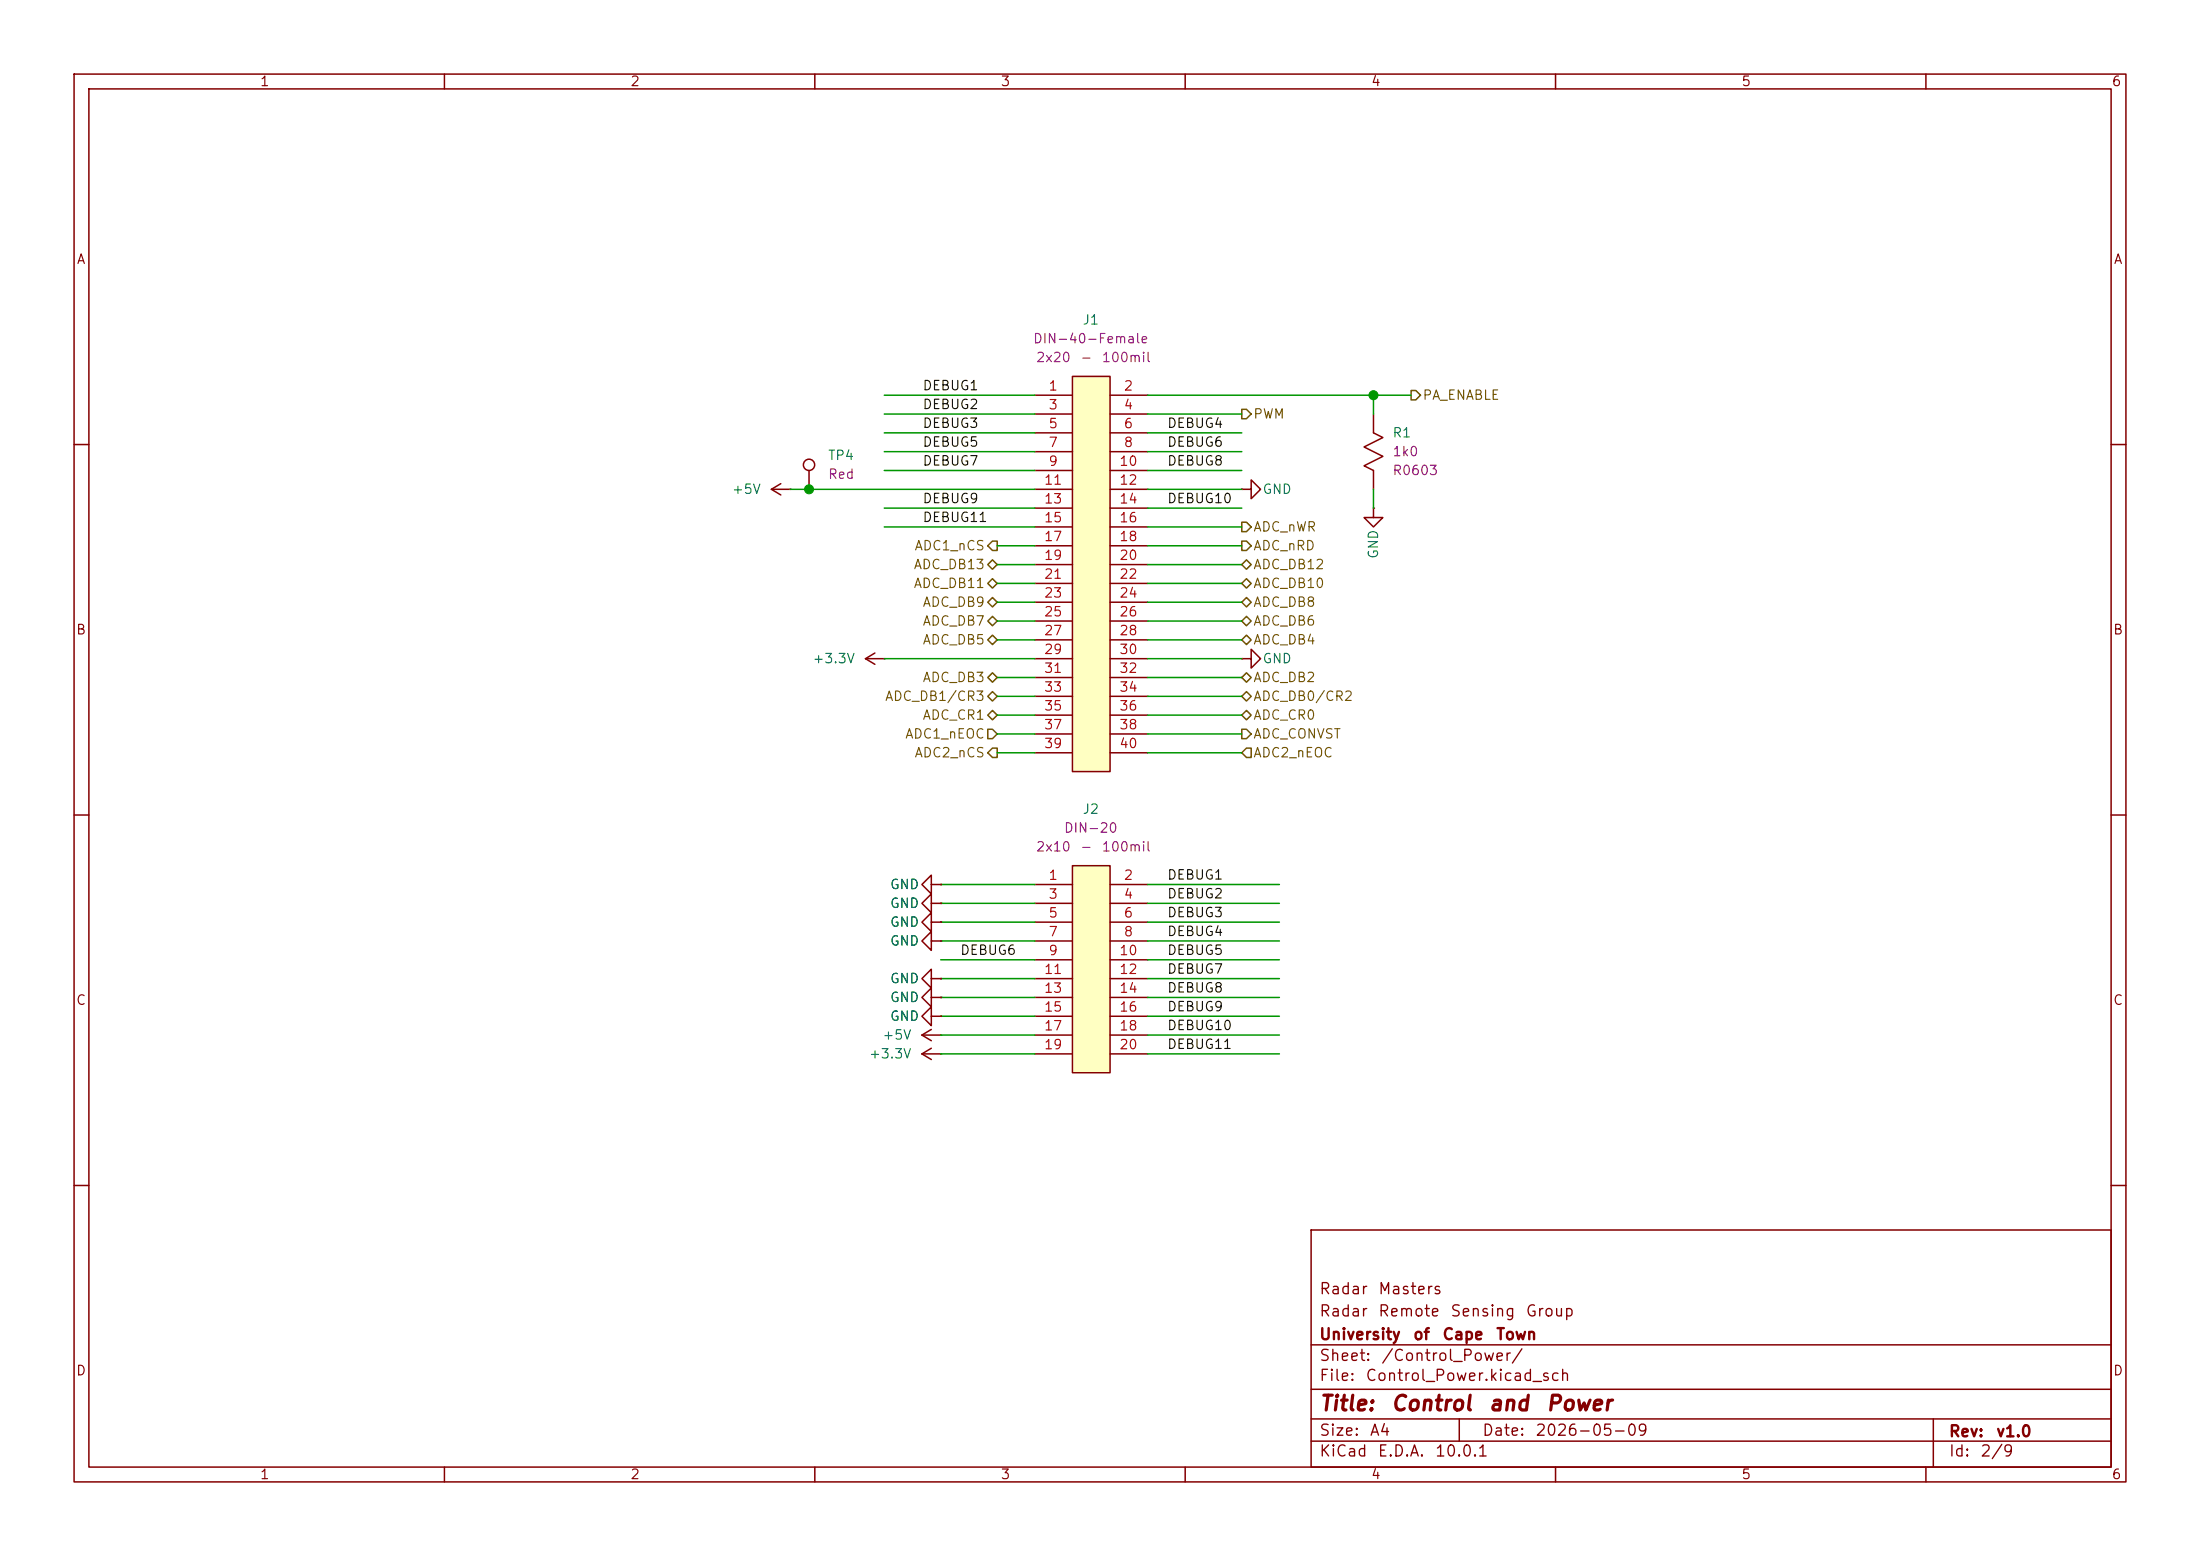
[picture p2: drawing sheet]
<svg xmlns="http://www.w3.org/2000/svg" width="297mm" height="210mm" viewBox="0 0 297 210" stroke-linecap="round" stroke-linejoin="round" font-family="sans-serif">
<g fill="none" stroke="#840000" stroke-width=".2">
<path d="M10 10h277v190h-277zM12 12h273v186h-273zM60 10v2M110 10v2M160 10v2M210 10v2M260 10v2M10 60h2M104.1 66l1.3 .8M104.1 66h2.6M105.4 65.3l-1.3 .7M106.7 66h.1"/>
<path d="M109.2 63.5v2.5M167.6 66h1.3v-1.2l1.3 1.2-1.3 1.3v-1.3M167.6 66h.1M285 60h2M167.6 88.9h1.3v-1.3l1.3 1.3-1.3 1.3v-1.3M167.6 88.9h.1M10 110h2M285 110h2M124.5 139.7l1.2 .8M124.5 139.7h2.5M125.7 121.9v1.3l-1.2-1.3 1.2-1.2v1.2h1.3M125.7 137.2v1.2l-1.2-1.2 1.2-1.3v1.3h1.3"/>
<path d="M125.7 124.5v1.2l-1.2-1.2 1.2-1.3v1.3h1.3M125.7 132.1v1.3l-1.2-1.3 1.2-1.3v1.3h1.3M125.7 134.6v1.3l-1.2-1.3 1.2-1.2v1.2h1.3M125.7 138.9l-1.2 .8M127 139.7h.1M127 121.9h.1M127 137.2h.1M127 124.5h.1M127 132.1h.1M127 134.6h.1M124.5 142.2l1.2 .8M124.5 142.2h2.5"/>
<path d="M125.7 141.5l-1.2 .7M127 142.2h.1M10 160h2M177 166h108v32h-108zM285 160h2M60 198v2M110 198v2M160 198v2M177 194.5h108M177 191.5h108M177 187.5h108M177 181.5h108"/>
<path d="M197 191.5v3M210 198v2M260 198v2M261 191.5v6.5"/>
<circle cx="109.2" cy="62.7" r=".76"/>
</g>
<path d="M144.8 50.8h5.1v53.3h-5.1z" fill="#ffffc2"/>
<g fill="none" stroke="#840000" stroke-width=".2">
<path d="M139.7 53.3h5.1M139.7 55.9h5.1M139.7 58.4h5.1M144.8 50.8h5.1v53.3h-5.1zM149.9 53.3h5M149.9 55.9h5M149.9 58.4h5M185.4 55.9v2.5l1.3 .7-2.6 1.2 2.6 1.3-2.6 1.3 1.3 .6v2.5M139.7 61h5.1M139.7 63.5h5.1M139.7 66h5.1M139.7 68.6h5.1"/>
<path d="M139.7 71.1h5.1M139.7 73.7h5.1M139.7 76.2h5.1M139.7 78.7h5.1M149.9 61h5M149.9 63.5h5M149.9 66h5M149.9 68.6h5M149.9 71.1h5M149.9 73.7h5M149.9 76.2h5M149.9 78.7h5"/>
<path d="M139.7 81.3h5.1M139.7 83.8h5.1M139.7 86.4h5.1M139.7 88.9h5.1M139.7 91.4h5.1M139.7 94h5.1M139.7 96.5h5.1M139.7 99.1h5.1M149.9 81.3h5M149.9 83.8h5M149.9 86.4h5M149.9 88.9h5"/>
<path d="M149.9 91.4h5M149.9 94h5M149.9 96.5h5M149.9 99.1h5M139.7 101.6h5.1M149.9 101.6h5"/>
</g>
<path d="M144.8 116.8h5.1v28h-5.1z" fill="#ffffc2"/>
<g fill="none" stroke="#840000" stroke-width=".2">
<path d="M185.4 68.6v1.3h1.3l-1.3 1.2-1.3-1.2h1.3M185.4 68.6h.1M116.8 88.9l1.3 .8M116.8 88.9h2.6M118.1 88.1l-1.3 .8M119.4 88.9h.1M125.7 119.4v1.3l-1.2-1.3 1.2-1.3v1.3h1.3M127 119.4h.1M139.7 119.4h5.1M144.8 116.8h5.1v28h-5.1zM149.9 119.4h5M125.7 127v1.3l-1.2-1.3 1.2-1.3v1.3h1.3"/>
<path d="M127 127h.1M127 124.5h.1M127 121.9h.1M127 137.2h.1M127 132.1h.1M127 134.6h.1M139.7 121.9h5.1M139.7 124.5h5.1M139.7 127h5.1M139.7 129.5h5.1M139.7 132.1h5.1M139.7 134.6h5.1"/>
<path d="M139.7 137.2h5.1M139.7 139.7h5.1M149.9 121.9h5M149.9 124.5h5M149.9 127h5M149.9 129.5h5M149.9 132.1h5M149.9 134.6h5M149.9 137.2h5M149.9 139.7h5M139.7 142.2h5.1M149.9 142.2h5"/>
</g>
<g fill="none" stroke="#725600" stroke-width=".2">
<path d="M167.6 55.2h.7l.6 .7-.6 .6h-.7zM190.5 52.7h.6l.7 .6-.7 .7h-.6zM133.3 78.7l.7-.6 .6 .6-.6 .7zM133.3 76.2l.7-.6 .6 .6-.6 .6zM134 73h.6v1.3h-.6l-.7-.6zM167.6 76.2l.7-.6 .6 .6-.6 .6zM167.6 78.7l.7-.6 .6 .6-.6 .7zM167.6 70.5h.7l.6 .6-.6 .7h-.7zM167.6 73h.7l.6 .7-.6 .6h-.7zM133.3 83.8l.7-.6 .6 .6-.6 .7zM133.3 81.3l.7-.7 .6 .7-.6 .6zM133.3 86.4l.7-.7 .6 .7-.6 .6z"/>
<path d="M133.3 94l.7-.7 .6 .7-.6 .6zM133.3 96.5l.7-.6 .6 .6-.6 .7zM133.3 98.4h.7l.6 .7-.6 .6h-.7zM134 90.8l.6 .6-.6 .7-.7-.7zM167.6 91.4l.7-.6 .6 .6-.6 .7zM167.6 94l.7-.7 .6 .7-.6 .6zM167.6 81.3l.7-.7 .6 .7-.6 .6zM167.6 86.4l.7-.7 .6 .7-.6 .6zM167.6 98.4h.7l.6 .7-.6 .6h-.7zM167.6 83.8l.7-.6 .6 .6-.6 .7zM167.6 96.5l.7-.6 .6 .6-.6 .7zM134 101h.6v1.2h-.6l-.7-.6z"/>
<path d="M168.3 101h.6v1.2h-.6l-.7-.6z"/>
</g>
<g fill="none" stroke="#009600" stroke-width=".2">
<path d="M119.4 58.4h20.3M119.4 55.9h20.3M119.4 53.3h20.3M154.9 58.4h12.7M154.9 55.9h12.7M154.9 53.3h35.6M185.4 53.3v2.6M106.7 66h33M119.4 61h20.3M119.4 63.5h20.3M119.4 68.6h20.3M119.4 71.1h20.3"/>
<path d="M134.6 78.7h5.1M134.6 76.2h5.1M134.6 73.7h5.1M154.9 78.7h12.7M154.9 76.2h12.7M154.9 61h12.7M154.9 66h12.7M154.9 73.7h12.7M154.9 63.5h12.7M154.9 68.6h12.7M154.9 71.1h12.7M185.4 66v2.6"/>
<path d="M119.4 88.9h20.3M134.6 81.3h5.1M134.6 96.5h5.1M134.6 94h5.1M134.6 91.4h5.1M134.6 83.8h5.1M134.6 86.4h5.1M134.6 99.1h5.1M154.9 88.9h12.7M154.9 81.3h12.7M154.9 96.5h12.7M154.9 94h12.7"/>
<path d="M154.9 91.4h12.7M154.9 83.8h12.7M154.9 86.4h12.7M154.9 99.1h12.7M127 119.4h12.7M134.6 101.6h5.1M154.9 119.4h17.8M154.9 101.6h12.7M127 121.9h12.7M127 129.5h12.7M127 127h12.7M127 134.6h12.7"/>
<path d="M127 137.2h12.7M127 132.1h12.7M127 139.7h12.7M127 124.5h12.7M154.9 121.9h17.8M154.9 129.5h17.8M154.9 127h17.8M154.9 134.6h17.8M154.9 137.2h17.8M154.9 132.1h17.8M154.9 139.7h17.8M154.9 124.5h17.8"/>
<path d="M127 142.2h12.7M154.9 142.2h17.8"/>
</g>
<g fill="#009600" stroke="#009600" stroke-width=".14">
<circle cx="185.4" cy="53.3" r=".61"/>
<circle cx="109.2" cy="66" r=".61"/>
</g>
<g font-size="2" fill="#840000">
<text x="178" y="190.9">Title:</text>
<text x="187.7" y="190.9">Control</text>
<text x="200.8" y="190.9">and</text>
<text x="208.6" y="190.9">Power</text>
</g>
<g font-size="1.5" fill="#840000">
<text x="178" y="178.1">Radar</text>
<text x="178" y="175.1">Radar</text>
<text x="186" y="178.1">Remote</text>
<text x="186" y="175.1">Masters</text>
<text x="195.7" y="178.1">Sensing</text>
<text x="205.9" y="178.1">Group</text>
<text x="178" y="184.1">Sheet:</text>
<text x="178" y="181.2">University</text>
<text x="186.4" y="184.1">/Control_Power/</text>
<text x="190.7" y="181.2">of</text>
<text x="194.6" y="181.2">Cape</text>
<text x="201.9" y="181.2">Town</text>
<text x="178" y="186.8">File:</text>
<text x="184.2" y="186.8">Control_Power.kicad_sch</text>
<text x="178" y="197">KiCad</text>
<text x="178" y="194.2">Size:</text>
<text x="184.8" y="194.2">A4</text>
<text x="185.9" y="197">E.D.A.</text>
<text x="193.6" y="197">10.0.1</text>
<text x="200" y="194.2">Date:</text>
<text x="207.2" y="194.2">2026-05-09</text>
<text x="263" y="194.3">Rev:</text>
<text x="263" y="197">Id:</text>
<text x="267.2" y="197">2/9</text>
<text x="269.4" y="194.3">v1.0</text>
</g>
<g font-size="1.3" fill="#840000">
<text x="35" y="12">1</text>
<text x="85" y="12">2</text>
<text x="135" y="12">3</text>
<text x="185" y="12">4</text>
<text x="235" y="12">5</text>
<text x="285" y="12">6</text>
<text x="10.3" y="36">A</text>
<text x="285.3" y="36">A</text>
<text x="10.2" y="86">B</text>
<text x="285.2" y="86">B</text>
<text x="10.2" y="136">C</text>
<text x="285.2" y="136">C</text>
<text x="10.2" y="186">D</text>
<text x="285.2" y="186">D</text>
<text x="35" y="200">1</text>
<text x="85" y="200">2</text>
<text x="135" y="200">3</text>
<text x="185" y="200">4</text>
<text x="235" y="200">5</text>
<text x="285" y="200">6</text>
</g>
<g font-size="1.3" fill="#840084">
<text x="139.4" y="46.7">DIN-40-Female</text>
<text x="139.8" y="49.2">2x20</text>
<text x="145.7" y="49.2">-</text>
<text x="148.6" y="49.2">100mil</text>
<text x="111.7" y="64.9">Red</text>
<text x="187.9" y="61.9">1k0</text>
<text x="187.9" y="64.4">R0603</text>
<text x="143.5" y="112.7">DIN-20</text>
<text x="139.8" y="115.2">2x10</text>
<text x="145.7" y="115.2">-</text>
<text x="148.6" y="115.2">100mil</text>
</g>
<g font-size="1.3" fill="#006464">
<text x="146.1" y="44.1">J1</text>
<text x="187.9" y="59.4">R1</text>
<text x="111.7" y="62.4">TP4</text>
<text x="98.7" y="67">+5V</text>
<text x="170.4" y="67">GND</text>
<text x="186.4" y="75.5" transform="rotate(-90 186.4 75.5)">GND</text>
<text x="109.6" y="89.8">+3.3V</text>
<text x="170.4" y="89.8">GND</text>
<text x="146.1" y="110.2">J2</text>
<text x="120.1" y="122.9">GND</text>
<text x="120.1" y="125.4">GND</text>
<text x="120.1" y="120.3">GND</text>
<text x="120.1" y="127.9">GND</text>
<text x="120.1" y="133">GND</text>
<text x="120.1" y="135.6">GND</text>
<text x="117.2" y="143.2">+3.3V</text>
<text x="119" y="140.6">+5V</text>
<text x="120.1" y="138.1">GND</text>
</g>
<g font-size="1.3" fill="#0f0f0f">
<text x="124.5" y="53">DEBUG1</text>
<text x="124.5" y="58.1">DEBUG3</text>
<text x="124.5" y="55.5">DEBUG2</text>
<text x="157.5" y="58.1">DEBUG4</text>
<text x="124.5" y="60.6">DEBUG5</text>
<text x="124.5" y="63.2">DEBUG7</text>
<text x="157.5" y="60.6">DEBUG6</text>
<text x="157.5" y="63.2">DEBUG8</text>
<text x="124.5" y="70.8">DEBUG11</text>
<text x="124.5" y="68.2">DEBUG9</text>
<text x="157.5" y="68.2">DEBUG10</text>
<text x="157.5" y="119">DEBUG1</text>
<text x="157.5" y="124.1">DEBUG3</text>
<text x="157.5" y="121.6">DEBUG2</text>
<text x="129.5" y="129.2">DEBUG6</text>
<text x="157.5" y="129.2">DEBUG5</text>
<text x="157.5" y="131.7">DEBUG7</text>
<text x="157.5" y="126.7">DEBUG4</text>
<text x="157.5" y="136.8">DEBUG9</text>
<text x="157.5" y="134.3">DEBUG8</text>
<text x="157.5" y="141.9">DEBUG11</text>
<text x="157.5" y="139.4">DEBUG10</text>
</g>
<g font-size="1.3" fill="#a90000">
<text x="141.5" y="53">1</text>
<text x="151.6" y="53">2</text>
<text x="141.5" y="55.6">3</text>
<text x="141.5" y="58.1">5</text>
<text x="151.6" y="55.6">4</text>
<text x="151.6" y="58.1">6</text>
<text x="140.9" y="65.7">11</text>
<text x="141.5" y="60.7">7</text>
<text x="141.5" y="63.2">9</text>
<text x="151" y="63.2">10</text>
<text x="151" y="65.7">12</text>
<text x="151.6" y="60.7">8</text>
<text x="140.9" y="68.3">13</text>
<text x="140.9" y="70.8">15</text>
<text x="151" y="68.3">14</text>
<text x="151" y="70.8">16</text>
<text x="140.9" y="73.4">17</text>
<text x="140.9" y="75.9">19</text>
<text x="151" y="73.4">18</text>
<text x="151" y="75.9">20</text>
<text x="140.9" y="78.4">21</text>
<text x="140.9" y="81">23</text>
<text x="140.9" y="83.5">25</text>
<text x="151" y="78.4">22</text>
<text x="151" y="81">24</text>
<text x="151" y="83.5">26</text>
<text x="140.9" y="86.1">27</text>
<text x="140.9" y="88.6">29</text>
<text x="151" y="86.1">28</text>
<text x="151" y="88.6">30</text>
<text x="140.9" y="91.1">31</text>
<text x="140.9" y="93.7">33</text>
<text x="151" y="91.1">32</text>
<text x="151" y="93.7">34</text>
<text x="140.9" y="96.2">35</text>
<text x="140.9" y="98.8">37</text>
<text x="140.9" y="101.3">39</text>
<text x="151" y="96.2">36</text>
<text x="151" y="98.8">38</text>
<text x="151" y="101.3">40</text>
<text x="141.5" y="119.1">1</text>
<text x="151.6" y="119.1">2</text>
<text x="141.5" y="121.6">3</text>
<text x="141.5" y="124.2">5</text>
<text x="151.6" y="121.6">4</text>
<text x="151.6" y="124.2">6</text>
<text x="140.9" y="131.8">11</text>
<text x="141.5" y="126.7">7</text>
<text x="141.5" y="129.2">9</text>
<text x="151" y="129.2">10</text>
<text x="151" y="131.8">12</text>
<text x="151.6" y="126.7">8</text>
<text x="140.9" y="134.3">13</text>
<text x="140.9" y="136.9">15</text>
<text x="151" y="134.3">14</text>
<text x="151" y="136.9">16</text>
<text x="140.9" y="139.4">17</text>
<text x="140.9" y="141.9">19</text>
<text x="151" y="139.4">18</text>
<text x="151" y="141.9">20</text>
</g>
<g font-size="1.3" fill="#725600">
<text x="169.1" y="56.8">PWM</text>
<text x="192" y="54.3">PA_ENABLE</text>
<text x="123.2" y="77.1">ADC_DB13</text>
<text x="123.4" y="74.6">ADC1_nCS</text>
<text x="169.1" y="77.1">ADC_DB12</text>
<text x="169.1" y="72.1">ADC_nWR</text>
<text x="169.1" y="74.6">ADC_nRD</text>
<text x="123.2" y="79.7">ADC_DB11</text>
<text x="124.5" y="82.2">ADC_DB9</text>
<text x="169.1" y="82.2">ADC_DB8</text>
<text x="169.1" y="79.7">ADC_DB10</text>
<text x="124.5" y="84.8">ADC_DB7</text>
<text x="124.5" y="87.3">ADC_DB5</text>
<text x="169.1" y="87.3">ADC_DB4</text>
<text x="169.1" y="84.8">ADC_DB6</text>
<text x="119.4" y="94.9">ADC_DB1/CR3</text>
<text x="124.5" y="92.4">ADC_DB3</text>
<text x="169.1" y="92.4">ADC_DB2</text>
<text x="169.1" y="94.9">ADC_DB0/CR2</text>
<text x="122.1" y="100">ADC1_nEOC</text>
<text x="124.5" y="97.5">ADC_CR1</text>
<text x="169.1" y="100">ADC_CONVST</text>
<text x="169.1" y="97.5">ADC_CR0</text>
<text x="123.4" y="102.5">ADC2_nCS</text>
<text x="169.1" y="102.5">ADC2_nEOC</text>
</g>
</svg>
